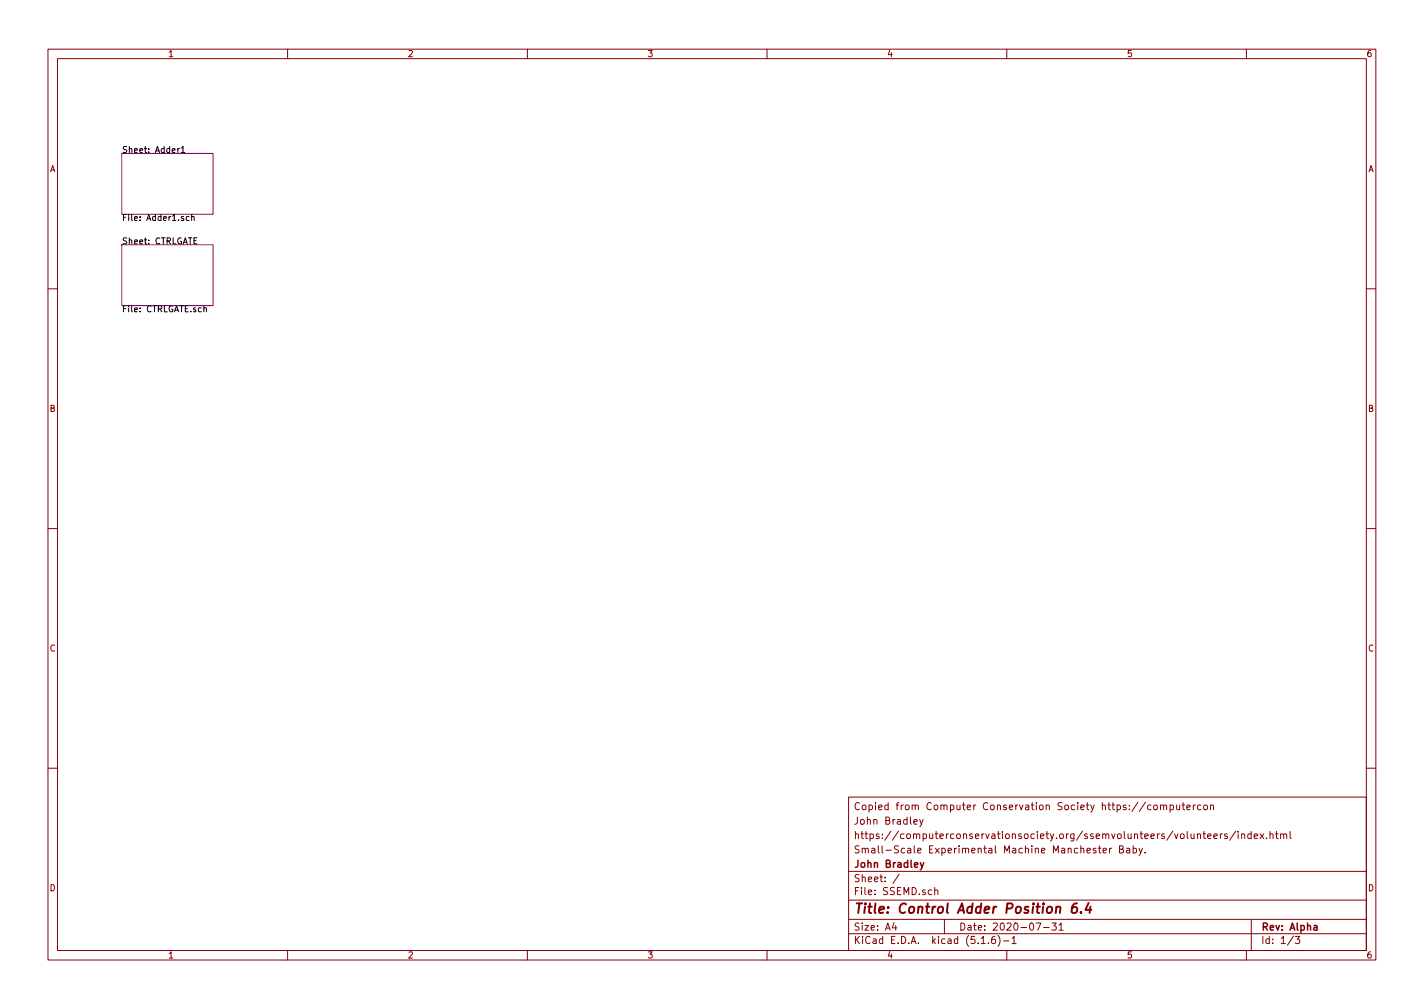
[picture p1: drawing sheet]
<svg xmlns="http://www.w3.org/2000/svg" width="297mm" height="210mm" viewBox="0 0 297 210" stroke-linecap="round" stroke-linejoin="round" font-family="sans-serif">
<g fill="none" stroke="#840000" stroke-width=".21">
<path d="M10 10.3h277v189.9h-277zM12 12.2h273v186.1h-273zM60 10.3v1.9M110 10.3v1.9M160 10.3v1.9M210 10.3v1.9M260 10.3v1.9M10 60.2h2M285 60.2h2M10 110.3h2M285 110.3h2M10 160.2h2"/>
<path d="M177 166.3h108v32h-108zM190.6 171.4l.7-.1v-.3l-.5-.1-.2 .2 .1 .8h.6M191.8 170.9l.4 1M192.6 170.9l-.6 1.4-.2 .1M228.6 177l-.4-.1-.2 .2 .1 .3 .5 .1v.3h-.6M229.1 176.9h.6M229.3 176.4v1.3l.4 .2M230.1 177.4l.7-.1-.1-.3-.4-.1-.2 .2v.7h.6M231.4 176.9v1M231.9 176.9l-.5 .3M233.5 177.1l.7-.1v-.4l-.7-.2v1.5h.6l.2-.1 .1-.4-.4-.3M235 177h.6l.1 .9"/>
<path d="M235.7 177.3l-.5 .1-.3 .2 .3 .3 .5-.1M236.4 177l.4-.1 .3 .3-.1 .6-.2 .1-.4-.1M236.4 176.4v1.5M237.6 176.9l.3 1M238.3 176.9l-.5 1.4-.2 .1M238.9 177.8v.1M238.9 167.3l-1.3 2M240.1 168l-.5-.1-.2 .3v.6l.2 .1 .5-.1M240.7 168l.2-.1 .5 .1v.8l-.3 .1-.4-.1zM242.1 168l.2-.1 .3 .1 .1 .9M242.1 167.9v1M242.7 168.1l.2-.2 .4 .1 .1 .9"/>
<path d="M244.1 168l.4-.1 .3 .3-.1 .6-.2 .1-.4-.1M244.1 167.9v1.5M245.4 167.9l.1 .9 .4 .1 .2-.1M246.1 167.9v1M246.6 167.9h.5M246.8 167.4v1.3l.3 .2M247.6 168.4l.7-.1-.1-.3-.4-.1-.2 .2v.7h.6M248.9 167.9v1M249.4 167.9l-.5 .3M250.5 168l-.4-.1-.3 .3 .1 .6 .2 .1 .4-.1M250.9 173.9h.6M251.1 173.4v1.3l.4 .2"/>
<path d="M251.1 168l.3-.1 .4 .1v.8l-.2 .1-.5-.1zM251.9 174.4l.7-.1v-.3l-.5-.1-.2 .2 .1 .7h.6M252.5 168l.2-.1 .4 .1v.9M252.5 167.9v1M253.2 174.4l.7-.1-.1-.3-.4-.1-.2 .2 .1 .7h.5M254.6 173.9v1M255 173.9l-.4 .3M256 174l-.4-.1-.2 .2 .1 .3 .5 .1v.3h-.6M257.8 173.3l-1.3 2M258.3 173.4v.2M258.3 173.9v1M259 174.1l.2-.2 .4 .1v.9"/>
<path d="M259 173.9v1M261 174l-.4-.1-.3 .3v.6l.3 .1 .4-.1M261 173.4v1.5M261.6 174.4l.8-.1-.1-.3-.5-.1-.2 .2 .1 .7h.6M262.8 173.9l.8 1M263.6 173.9l-.8 1M264.2 174.8v.1M264.9 174.1l.2-.2 .4 .1 .1 .9M264.9 173.4v1.5M266.1 173.9h.5M266.3 173.4v1.3l.3 .2M267.1 174.1l.2-.2 .4 .1 .1 .9"/>
<path d="M267.1 173.9v1M267.8 174.1l.2-.2 .4 .1v.9M269.1 173.4v1.3l.2 .2M285 160.2h2M60 198.3v1.9M110 198.3v1.9M160 198.3v1.9M177 194.8h108M177 191.8h108M177 187.8h108M177 181.8h108M186.5 192.5l-.4 1h1"/>
<path d="M186.8 193v1M187.6 182.3l-1.3 2M195 185.7l.2-.1 .4 .1v.9M195 185.1v1.5M197 191.8v3M204.7 196.8h.8M206.2 196.7v.1M207.5 195.3l-.4 .1a1.16 1.16 0 0 0-.1 1.3l.4 .1 .2-.1 .1-.5-.3-.3-.4 .1-.2 .2M208.2 195.1a1.71 1.71 0 0 1 0 2.3M209.3 196.3h1.2M210 198.3v1.9M211.1 195.8l.4-.5v1.5"/>
<path d="M211.1 196.8h.9M216.1 192.5h1l-.6 1.5M217.7 193.5h1.1M219.4 192.5h.9l-.5 .6 .5 .1v.7l-.3 .1-.6-.1M220.9 193l.4-.5v1.5M220.9 194h.9M260 198.3v1.9M261 191.8v6.5M269.8 195.2l-1.2 2M270.2 195.3h.9l-.5 .6 .4 .1v.7l-.2 .1-.6-.1"/>
</g>
<path d="M192 179.9l.3 1M192.7 179.9l-.5 1.4-.2 .1M274.1 193.1h.6v.9M274.7 193.4l-.5 .1-.2 .2 .2 .3 .5-.1" fill="none" stroke="#840000" stroke-width=".3"/>
<path d="M224.7 188.4a.93 .93 0 0 0-1.1 .9l-.1 .8 .2 .2a.66 .66 0 0 0 1-.2v-.5l-.3-.4a.69 .69 0 0 0-.8 .4M225.5 190.3v.1l-.1-.1h.1v.1M227.1 188.3l-.7 1.5h1.3M227.5 189.1l-.2 1.3" fill="none" stroke="#840000" stroke-width=".41"/>
<path d="M25.4 32h19v12.7h-19zM25.4 51h19v12.7h-19z" fill="none" stroke="#840084" stroke-width=".21"/>
<path d="M37.1 31v.8M37.4 31l-.3 .2M37.8 30.9l.4-.3v1.2M37.8 31.8h.7M39.4 45.2h-.3l-.3 .2 .1 .5h.5M40 45.3l.5-.1v.8M40 44.7v1.3M41.1 49.6h-.6v1.3h.6M42.5 64.3h.5l.1 .7M42.5 63.8v1.2" fill="none" stroke="#000" stroke-width=".21"/>
<text font-size="2.8" fill="#840000" x="178" y="190.5">Title: Control Adder Position 6.4</text>
<g font-size="2.1" fill="#840000">
<text x="178" y="172">John Bradley</text>
<text x="178" y="169">Copied from Computer Conservation Society https://computercon</text>
<text x="178" y="178">Small-Scale Experimental Machine Manchester Baby.</text>
<text x="178" y="175">https://computerconservationsociety.org/ssemvolunteers/volunteers/index.html</text>
<text x="178" y="184">Sheet: /</text>
<text x="178" y="181">John Bradley</text>
<text x="178" y="186.7">File: SSEMD.sch</text>
<text x="178" y="196.9">KiCad E.D.A. kicad (5.1.6)-1</text>
<text x="178" y="194.1">Size: A4</text>
<text x="200" y="194.1">Date: 2020-07-31</text>
<text x="263" y="194.1">Rev: Alpha</text>
<text x="263" y="196.9">Id: 1/3</text>
</g>
<g font-size="1.8" fill="#840000">
<text x="35" y="11.9">1</text>
<text x="85" y="11.9">2</text>
<text x="135" y="11.9">3</text>
<text x="185" y="11.9">4</text>
<text x="235" y="11.9">5</text>
<text x="285" y="11.9">6</text>
<text x="10.4" y="35.9">A</text>
<text x="285.4" y="35.9">A</text>
<text x="10.4" y="85.9">B</text>
<text x="285.4" y="85.9">B</text>
<text x="10.4" y="135.9">C</text>
<text x="285.4" y="135.9">C</text>
<text x="10.4" y="185.9">D</text>
<text x="285.4" y="185.9">D</text>
<text x="35" y="199.9">1</text>
<text x="85" y="199.9">2</text>
<text x="135" y="199.9">3</text>
<text x="185" y="199.9">4</text>
<text x="235" y="199.9">5</text>
<text x="285" y="199.9">6</text>
</g>
<g font-size="1.8">
<text x="25.4" y="31.9">Sheet: Adder1</text>
<text x="25.4" y="46.1">File: Adder1.sch</text>
<text x="25.4" y="50.9">Sheet: CTRLGATE</text>
<text x="25.4" y="65.1">File: CTRLGATE.sch</text>
</g>
</svg>
